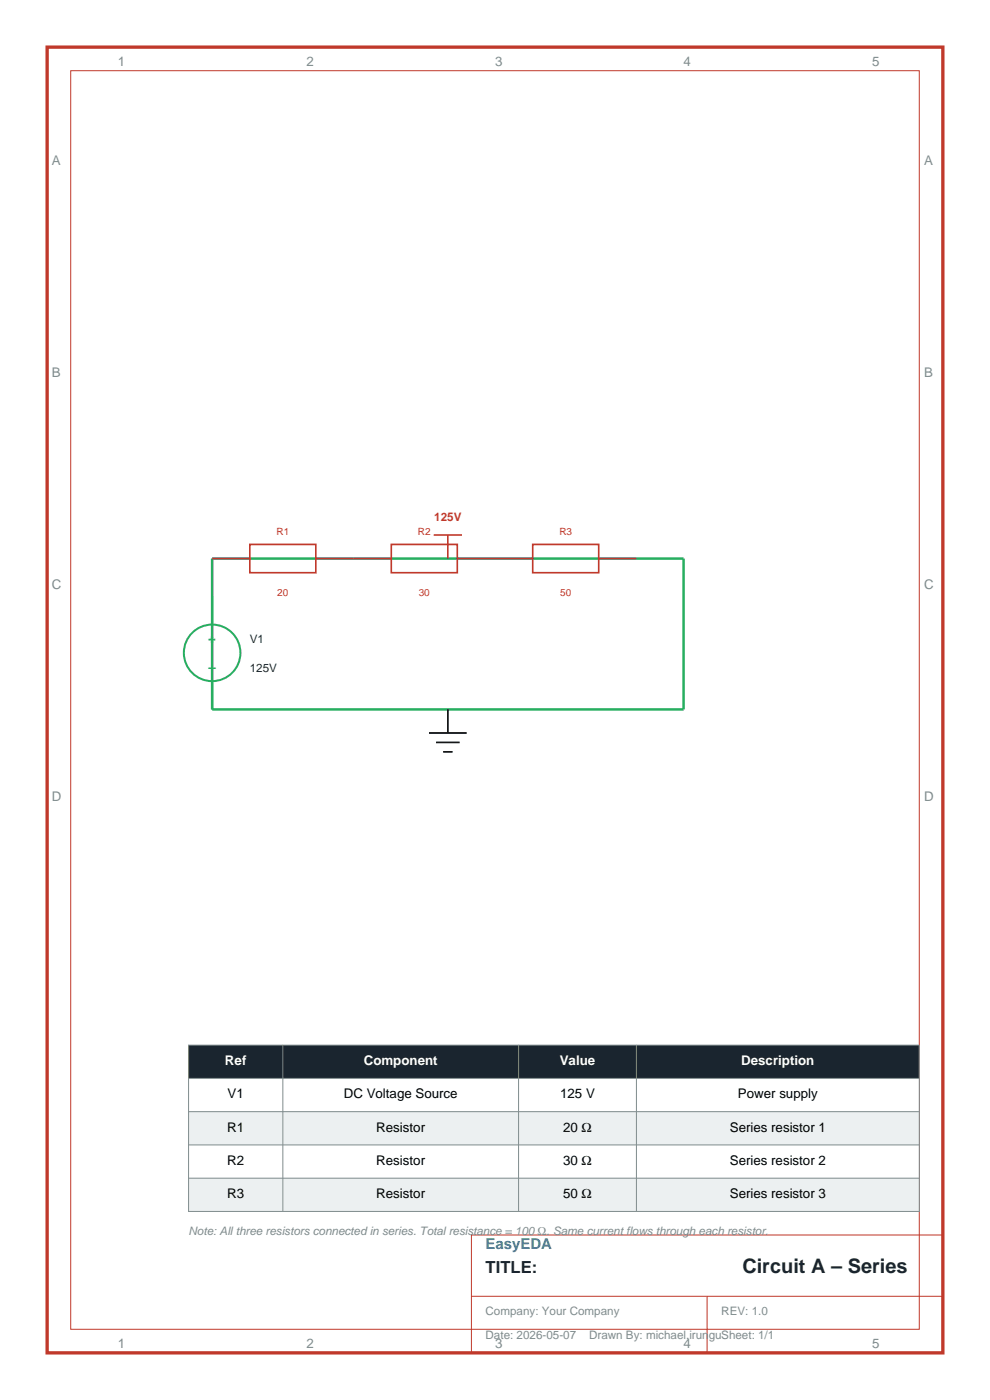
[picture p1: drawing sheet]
<svg xmlns="http://www.w3.org/2000/svg" width="210mm" height="297mm" viewBox="0 0 210 297" stroke-linecap="round" stroke-linejoin="round" font-family="sans-serif">
<path d="M10 10h190v277h-190z" fill="none" stroke="#c0392b" stroke-width=".71" stroke-linecap="butt"/>
<path d="M15 15h180v267h-180zM100 262h100v25h-100zM100 275h100M150 275v12" fill="none" stroke="#c0392b" stroke-width=".21"/>
<path d="M45 118.5h100v32h-100z" fill="none" stroke="#27ae60" stroke-width=".53"/>
<path d="M45 118.5h8M53 115.5h14v6h-14zM67 118.5h16M83 115.5h14v6h-14zM92 113.5h6M95 113.5v5M97 118.5h16M113 115.5h14v6h-14zM127 118.5h8" fill="none" stroke="#c0392b" stroke-width=".35"/>
<g fill="none" stroke="#27ae60" stroke-width=".42">
<path d="M45 126.5v6M45 144.5v6"/>
<circle cx="45" cy="138.5" r="6"/>
</g>
<path d="M91 155.5h8M92.5 157.5h5M94 159.5h2M95 150.5v5" fill="none" stroke="#000" stroke-width=".35"/>
<path d="M40 221.7h155v7.1h-155z" fill-rule="evenodd" fill="#1a252f"/>
<path d="M40 228.8h155v7h-155z" fill-rule="evenodd" fill="#fff"/>
<path d="M40 235.8h155v7.1h-155z" fill-rule="evenodd" fill="#ecf0f1"/>
<path d="M40 242.9h155v7h-155z" fill-rule="evenodd" fill="#fff"/>
<path d="M40 249.9h155v7.1h-155z" fill-rule="evenodd" fill="#ecf0f1"/>
<path d="M40 221.7h155v35.3h-155zM40 228.8h155M40 235.8h155M60 221.7v35.3M110 221.7v35.3M135 221.7v35.3M40 242.9h155M40 249.9h155" fill="none" stroke="#7f8c8d" stroke-width=".21"/>
<text font-size="4.2" fill="#1a252f" x="157.5" y="270">Circuit A – Series</text>
<text font-size="3.5" fill="#1a252f" x="103" y="270">TITLE:</text>
<text font-size="3.2" fill="#2980b9" x="103" y="265">EasyEDA</text>
<g font-size="2.8" fill="#7f8c8d">
<text x="25" y="14">1</text>
<text x="65" y="14">2</text>
<text x="105" y="14">3</text>
<text x="145" y="14">4</text>
<text x="185" y="14">5</text>
<text x="11" y="35">A</text>
<text x="196" y="35">A</text>
<text x="11" y="80">B</text>
<text x="196" y="80">B</text>
<text x="11" y="125">C</text>
<text x="196" y="125">C</text>
<text x="11" y="170">D</text>
<text x="196" y="170">D</text>
<text x="25" y="286">1</text>
<text x="65" y="286">2</text>
<text x="105" y="286">3</text>
<text x="145" y="286">4</text>
<text x="185" y="286">5</text>
</g>
<g font-size="2.8" fill="#27ae60">
<text x="44.2" y="136.5">+</text>
<text x="44.2" y="142.5">–</text>
</g>
<g font-size="2.8" fill="#fff">
<text x="47.7" y="226">Ref</text>
<text x="77.2" y="226">Component</text>
<text x="118.7" y="226">Value</text>
<text x="157.2" y="226">Description</text>
</g>
<g font-size="2.8">
<text x="48.3" y="233">V1</text>
<text x="72.9" y="233">DC Voltage Source</text>
<text x="118.8" y="233">125 V</text>
<text x="156.5" y="233">Power supply</text>
<text x="48.2" y="240.1">R1</text>
<text x="79.8" y="240.1">Resistor</text>
<text x="119.5" y="240.1">20 Ω</text>
<text x="154.8" y="240.1">Series resistor 1</text>
<text x="48.2" y="247.1">R2</text>
<text x="79.8" y="247.1">Resistor</text>
<text x="119.5" y="247.1">30 Ω</text>
<text x="154.8" y="247.1">Series resistor 2</text>
<text x="48.2" y="254.2">R3</text>
<text x="79.8" y="254.2">Resistor</text>
<text x="119.5" y="254.2">50 Ω</text>
<text x="154.8" y="254.2">Series resistor 3</text>
</g>
<text font-size="2.5" fill="#c0392b" x="92.1" y="110.5">125V</text>
<g font-size="2.5" fill="#1a252f">
<text x="53" y="136.5">V1</text>
<text x="53" y="142.5">125V</text>
</g>
<g font-size="2.5" fill="#7f8c8d">
<text x="40" y="262">Note: All three resistors connected in series. Total resistance = 100 Ω. Same current flows through each resistor.</text>
<text x="103" y="279">Company: Your Company</text>
<text x="153" y="279">REV: 1.0</text>
<text x="103" y="284">Date: 2026-05-07</text>
<text x="125" y="284">Drawn By: michael.irunguSheet: 1/1</text>
</g>
<g font-size="2.1" fill="#c0392b">
<text x="58.6" y="113.5">R1</text>
<text x="88.6" y="113.5">R2</text>
<text x="118.6" y="113.5">R3</text>
<text x="58.8" y="126.5">20</text>
<text x="88.8" y="126.5">30</text>
<text x="118.8" y="126.5">50</text>
</g>
</svg>
